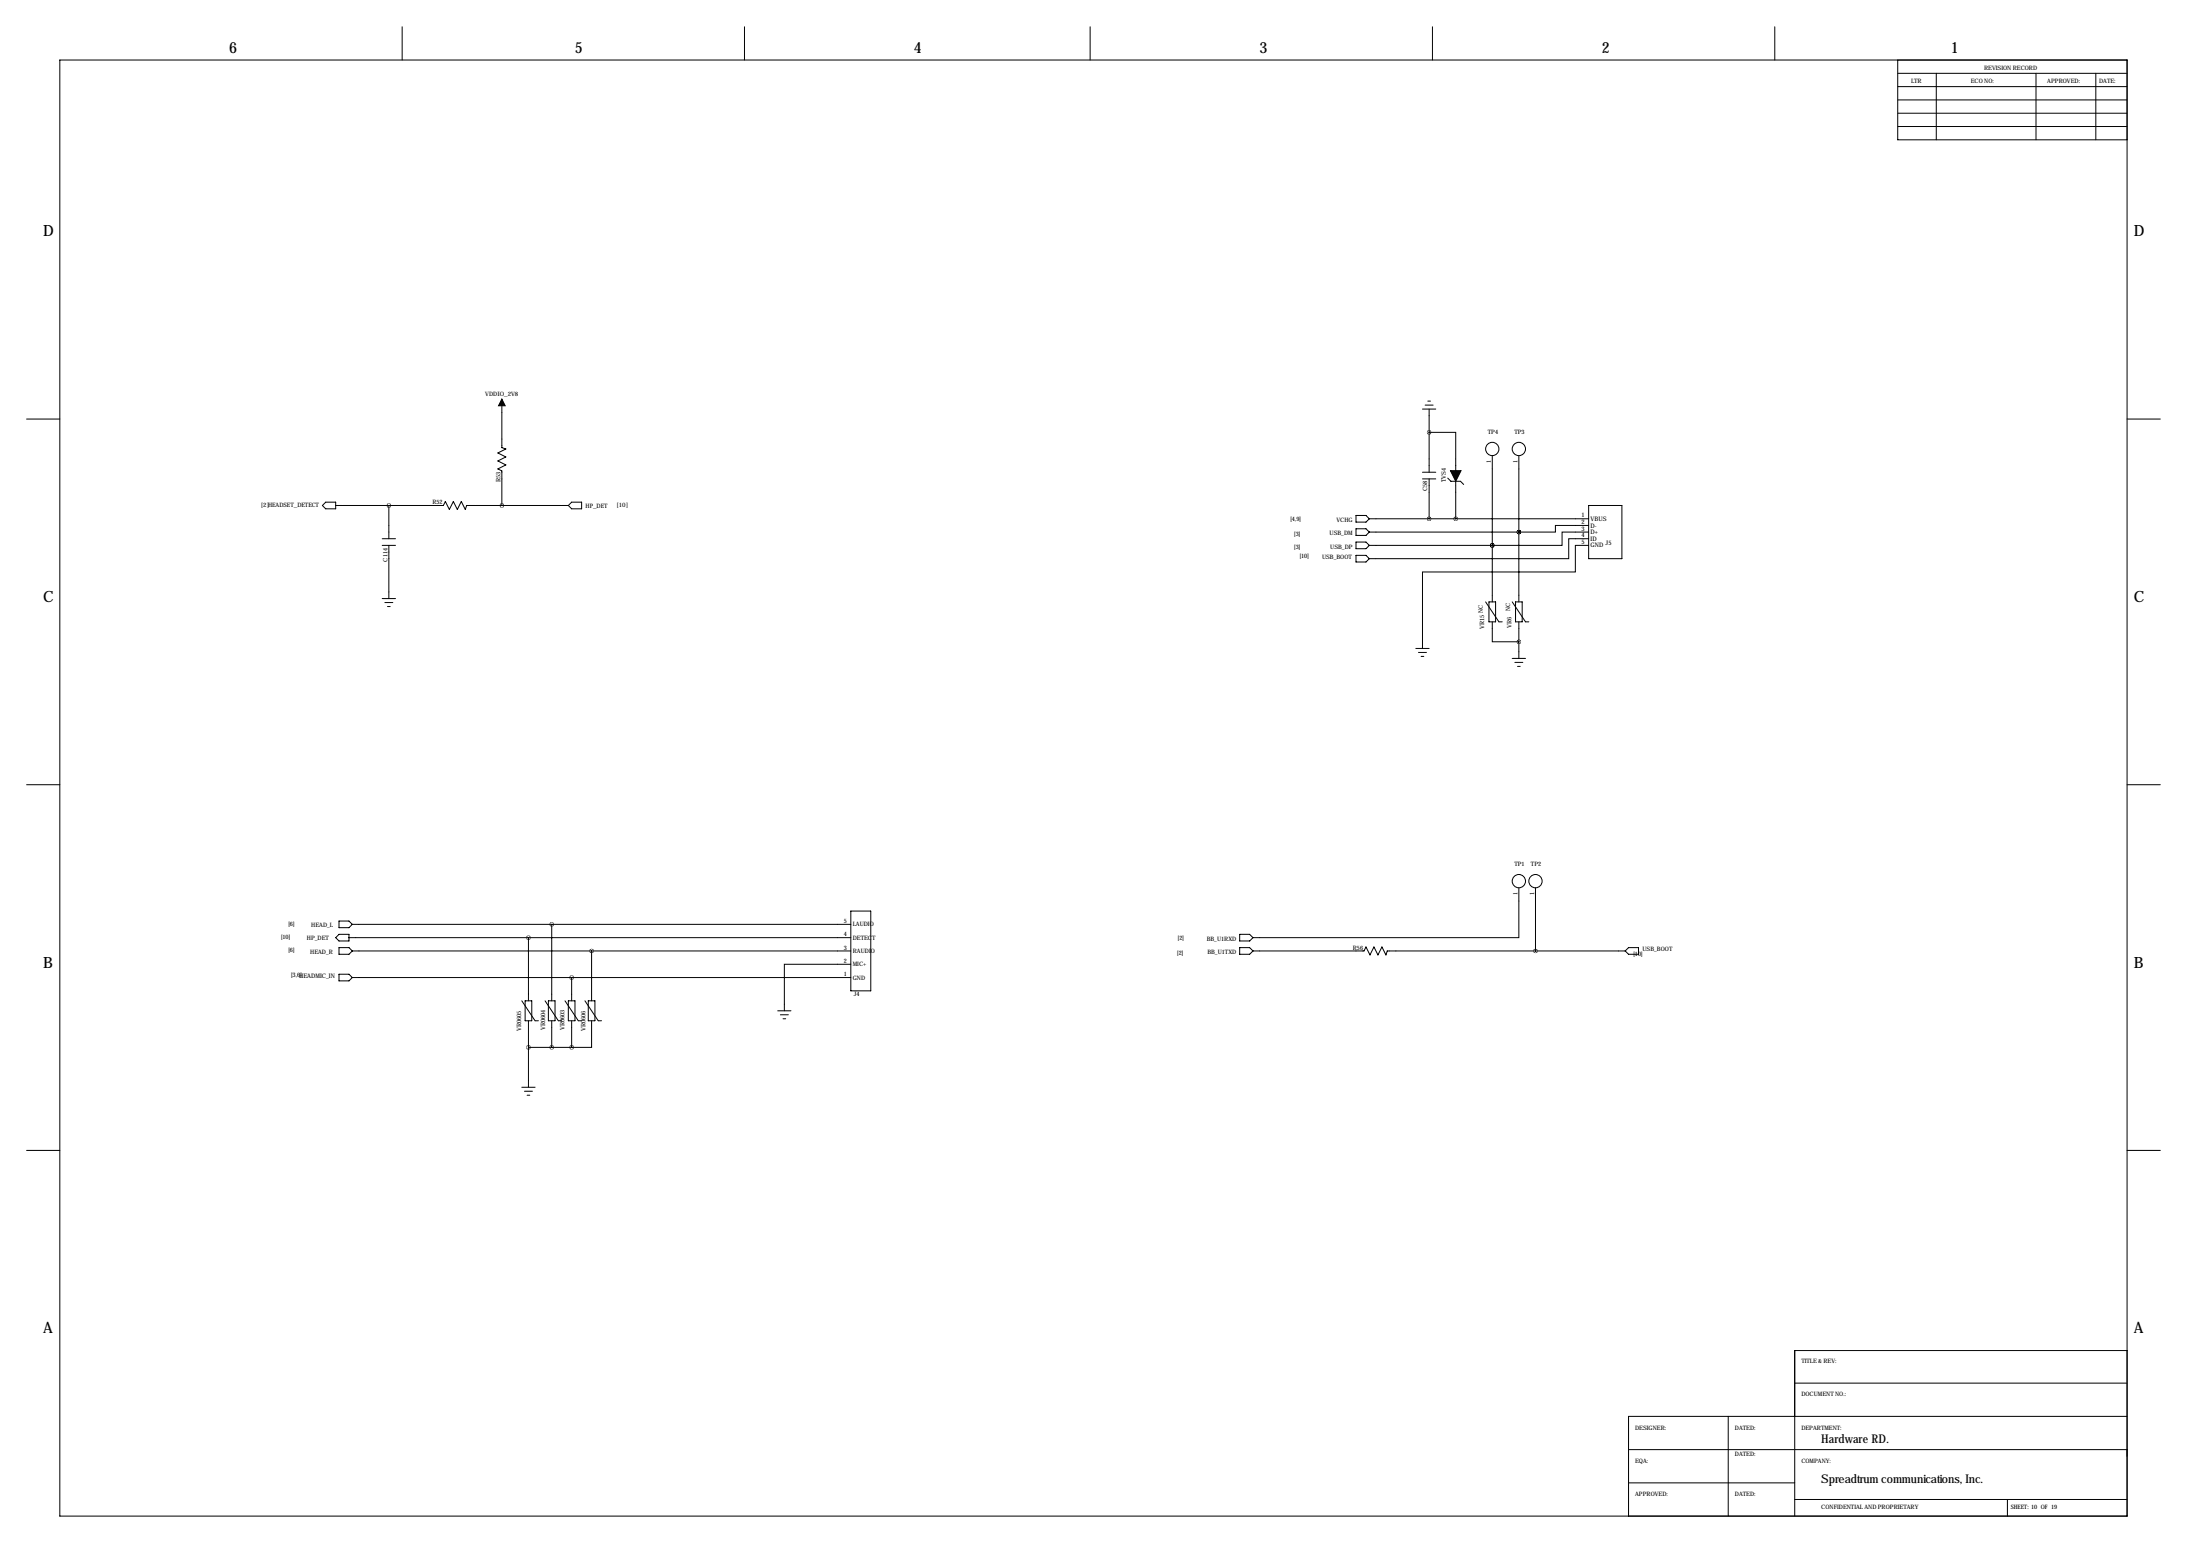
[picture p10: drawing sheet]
<svg xmlns="http://www.w3.org/2000/svg" width="841mm" height="594mm" viewBox="0 0 841 594" stroke-linecap="round" stroke-linejoin="round" font-family="sans-serif">
<g fill="none" stroke="#000" stroke-width=".38">
<path d="M153.7 10.2v12.7M284.5 10.2v12.7M416.6 10.2v12.7M547.4 10.2v12.7M678.2 10.2v12.7M22.9 22.9h789.9v556.3h-789.9zM725.2 38.2h87.6M725.2 22.9v30.5h87.6M725.2 33.1h87.6M725.2 28h87.6M739.9 28v25.4M778 28v25.4"/>
<path d="M800.9 28v25.4M725.2 48.3h87.6M725.2 43.3h87.6M191.8 152.5v18.5l1.5 .5-3.1 1.5 3.1 1.6-3.1 1.5 3.1 1.5-3.1 1.5 1.6 .8v13.2M543.6 156.3h5M544.6 154.8h3M545.6 153.2h1M546.1 156.3v24.1M10.2 160.1h12.7M546.1 165.2h10.2v14.6M570.2 174.1v55.8M580.4 174.1v55.8"/>
<path d="M812.8 160.1h12.7M123.2 193.1l1.3-1.3h3.8v2.6h-3.8zM128.3 193.1h41.1l.8-1.5 1.5 3 1.5-3 1.6 3 1.5-3 1.5 3 .5-1.5h38.9M148.6 193.1v12.7M217.2 193.1l1.2-1.3h3.8v2.6h-3.8zM518.2 196.9h3.8l1.2 1.3-1.2 1.3h-3.8zM523.2 198.2h83.9M543.6 183h5M543.6 180.4h5M546.1 183v15.2M553.2 182.6l1.2 1.3h3.7l1.2 1.2M556.3 183.9v1.5"/>
<path d="M556.3 185.5v12.7M607.1 193.1h12.7v20.3h-12.7zM146 208.4h5.1M146 205.8h5.1M148.6 208.4v20.3M518.2 202h3.8l1.2 1.3-1.2 1.2h-3.8zM518.2 207.1h3.8l1.2 1.3-1.2 1.2h-3.8zM518.2 212.2h3.8l1.2 1.2-1.2 1.3h-3.8zM523.2 208.4h47M523.2 203.3h57.2M570.2 208.4h.1M580.4 203.3h.1"/>
<path d="M607.1 200.7h-12.7v2.6h-14M607.1 203.3h-10.2v5.1h-26.7M607.1 205.8h-7.7v7.6h-76.2M607.1 208.4h-5.1v10.1h-58.4v29.2M146 228.7h5.1M147.1 230.2h3M148.1 231.7h1M567.7 229.9l5.1 7.7h1.2M569 229.9h2.5v7.7h-2.5zM570.2 237.6v7.6h10.2M577.8 229.9l5.1 7.7h1.3M579.1 229.9h2.6v7.7h-2.6z"/>
<path d="M580.4 237.6v13.9M541 247.7h5.1M542 249.2h3.1M543.1 250.8h1M577.8 251.5h5.1M578.9 253.1h3M579.9 254.6h1M10.2 299.8h12.7M812.8 299.8h12.7M580.4 339.2v19h-101.6M586.7 339.2v24.1M129.5 351.9h3.8l1.3 1.2-1.3 1.3h-3.8z"/>
<path d="M129.5 356.9h3.8v2.6h-3.8l-1.2-1.3zM133.3 358.2h191.8M134.6 353.1h190.5M201.9 358.2v24.1M210.8 353.1v29.2M325.1 348.1h7.6v30.4h-7.6zM473.7 356.9h3.8l1.3 1.3-1.3 1.3h-3.8zM129.5 362h3.8l1.3 1.3-1.3 1.3h-3.8zM129.5 372.2h3.8l1.3 1.3-1.3 1.2h-3.8zM134.6 363.3h190.5M134.6 373.5h190.5M218.4 373.5v8.8"/>
<path d="M226.1 363.3v19M325.1 368.4h-25.4v17.8M473.7 362h3.8l1.3 1.3-1.3 1.3h-3.8zM478.8 363.3h42.4l.8-1.5 1.5 3 1.5-3 1.5 3 1.6-3 1.5 3 .5-1.5h90.9M622.3 362h3.8v2.6h-3.8l-1.3-1.3zM199.4 382.3l5.1 7.7h1.2M200.7 382.3h2.5v7.7h-2.5zM201.9 390v25.4M208.3 382.3l5.1 7.7h1.2M209.5 382.3h2.6v7.7h-2.6zM210.8 390v10.1M215.9 382.3l5.1 7.7h1.2"/>
<path d="M217.2 382.3h2.5v7.7h-2.5zM218.4 390v10.1M223.5 382.3l5.1 7.7h1.3M224.8 382.3h2.5v7.7h-2.5zM226.1 390v10.1h-7.7M297.2 386.2h5.1M298.2 387.7h3M299.2 389.2h1M199.4 415.4h5.1M200.4 416.9h3.1M201.4 418.4h1M201.9 400.1h16.5"/>
<path d="M10.2 439.5h12.7M812.8 439.5h12.7M812.8 515.9h-127v63.3M685.8 528.4h127M622.3 553.8h63.2M660.4 541.1v38.1M685.8 553.8h127M812.8 541.1h-190.5v38.1M622.3 566.5h63.5M685.8 572.8h127M767.1 572.8v6.4"/>
<circle cx="570.2" cy="171.5" r="2.54"/>
<circle cx="580.4" cy="171.5" r="2.54"/>
<circle cx="580.4" cy="336.6" r="2.54"/>
<circle cx="586.7" cy="336.6" r="2.54"/>
</g>
<path d="M191.8 152.5l1.2 2.5h-2.5zM554.2 179.8h4.1l-2 4.1z" fill="#000" stroke="#000" stroke-width=".38"/>
<path d="M148.5 193.1a.05 .05 0 0 0 .1 0 .05 .05 0 0 0-.1 0zM191.7 193.1a.05 .05 0 0 0 .1 0 .05 .05 0 0 0-.1 0zM546 198.2a.1 .1 0 0 0 .2 0 .1 .1 0 0 0-.2 0zM570.2 208.4a.05 .05 0 0 0 .1 0 .05 .05 0 0 0-.1 0zM580.3 245.2a.05 .05 0 0 0 .1 0 .05 .05 0 0 0-.1 0zM580.3 203.3a.05 .05 0 0 0 .1 0 .05 .05 0 0 0-.1 0zM546 165.2a.1 .1 0 0 0 .2 0 .1 .1 0 0 0-.2 0zM556.2 198.2a.05 .05 0 0 0 .1 0 .05 .05 0 0 0-.1 0zM580.3 203.3a.05 .05 0 0 0 .1 0 .05 .05 0 0 0-.1 0zM570.2 208.4a.05 .05 0 0 0 .1 0 .05 .05 0 0 0-.1 0zM226 363.3a.06 .06 0 0 0 .1 0 .06 .06 0 0 0-.1 0zM210.8 400.1a.05 .05 0 0 0 .1 0 .05 .05 0 0 0-.1 0zM210.8 353.1a.05 .05 0 0 0 .1 0 .05 .05 0 0 0-.1 0zM218.4 400.1a.06 .06 0 0 0 .1 0 .06 .06 0 0 0-.1 0zM201.9 400.1a.05 .05 0 0 0 .1 0 .05 .05 0 0 0-.1 0zM201.9 358.2a.05 .05 0 0 0 .1 0 .05 .05 0 0 0-.1 0zM586.7 363.3a.05 .05 0 0 0 .1 0 .05 .05 0 0 0-.1 0zM218.4 373.5a.06 .06 0 0 0 .1 0 .06 .06 0 0 0-.1 0z" fill="#000" stroke="#000" stroke-width="1.5"/>
<g font-size="5.9">
<text x="87.6" y="20.4">6</text>
<text x="219.7" y="20.4">5</text>
<text x="349.2" y="20.4">4</text>
<text x="481.3" y="20.4">3</text>
<text x="612.1" y="20.4">2</text>
<text x="745.5" y="20.4">1</text>
<text x="16.5" y="90.2">D</text>
<text x="815.3" y="90.2">D</text>
<text x="16.5" y="229.9">C</text>
<text x="815.3" y="229.9">C</text>
<text x="16.5" y="369.6">B</text>
<text x="815.3" y="369.6">B</text>
<text x="16.5" y="509.3">A</text>
<text x="815.3" y="509.3">A</text>
</g>
<g font-size="4.6">
<text x="696" y="551.3">Hardware RD.</text>
<text x="696" y="566.5">Spreadtrum communications, Inc.</text>
</g>
<g font-size="2.4">
<text x="604.3" y="197.7">1</text>
<text x="604.3" y="200.2">2</text>
<text x="604.3" y="202.8">3</text>
<text x="607.8" y="199">VBUS</text>
<text x="607.8" y="201.5">D-</text>
<text x="604.3" y="205.3">4</text>
<text x="604.3" y="207.8">5</text>
<text x="607.8" y="204.1">D+</text>
<text x="607.8" y="206.6">ID</text>
<text x="607.8" y="209.1">GND</text>
<text x="613.5" y="208.4">J5</text>
<text x="111.2" y="373.3">[3,6]HEADMIC_IN</text>
</g>
<g font-size="2.3">
<text x="758.2" y="26.7">REVISION RECORD</text>
<text x="730.2" y="31.8">LTR</text>
<text x="753.1" y="31.8">ECO NO:</text>
<text x="782.3" y="31.8">APPROVED:</text>
<text x="802.1" y="31.8">DATE:</text>
<text x="185.4" y="151.2">VDDIO_2V8</text>
<text x="568.5" y="165.7">TP4</text>
<text x="578.7" y="165.7">TP3</text>
<text x="569.7" y="176.8" transform="rotate(-90 569.7 176.8)">1</text>
<text x="579.9" y="176.8" transform="rotate(-90 579.9 176.8)">1</text>
<text x="191.3" y="184.1" transform="rotate(-90 191.3 184.1)">R53</text>
<text x="552.4" y="184.3" transform="rotate(-90 552.4 184.3)">TVS4</text>
<text x="545.3" y="187.7" transform="rotate(-90 545.3 187.7)">C58</text>
<text x="99.7" y="193.8">[2]HEADSET_DETECT</text>
<text x="165.2" y="192.6">R52</text>
<text x="223.8" y="194.1">HP_DET</text>
<text x="235.6" y="193.7">[10]</text>
<text x="493.1" y="199.2">[4,9]</text>
<text x="510.7" y="199.5">VCHG</text>
<text x="494.6" y="204.8">[3]</text>
<text x="494.6" y="209.6">[3]</text>
<text x="508.1" y="204.5">USB_DM</text>
<text x="508.3" y="209.6">USB_DP</text>
<text x="148.1" y="214.5" transform="rotate(-90 148.1 214.5)">C114</text>
<text x="496.7" y="213.2">[10]</text>
<text x="505.2" y="213.4">USB_BOOT</text>
<text x="577.1" y="233.6" transform="rotate(-90 577.1 233.6)">NC</text>
<text x="577.6" y="239.9" transform="rotate(-90 577.6 239.9)">VR6</text>
<text x="567.2" y="240.3" transform="rotate(-90 567.2 240.3)">VR15 NC</text>
<text x="578.7" y="330.8">TP1</text>
<text x="585" y="330.8">TP2</text>
<text x="579.9" y="341.9" transform="rotate(-90 579.9 341.9)">1</text>
<text x="586.2" y="341.9" transform="rotate(-90 586.2 341.9)">1</text>
<text x="110.3" y="353.6">[6]</text>
<text x="322.4" y="352.6">5</text>
<text x="325.9" y="353.9">LAUDIO</text>
<text x="107.4" y="358.7">[10]</text>
<text x="117.3" y="359.2">HP_DET</text>
<text x="119" y="354.1">HEAD_L</text>
<text x="322.4" y="357.7">4</text>
<text x="325.9" y="359">DETECT</text>
<text x="450.1" y="359">[2]</text>
<text x="461.1" y="359.5">BB_U1RXD</text>
<text x="110.3" y="363.8">[6]</text>
<text x="118.6" y="364.3">HEAD_R</text>
<text x="322.4" y="362.8">3</text>
<text x="325.9" y="364.1">RAUDIO</text>
<text x="449.9" y="364.8">[2]</text>
<text x="461.4" y="364.6">BB_U1TXD</text>
<text x="516.9" y="362.8">R56</text>
<text x="624.2" y="365.3">[10]</text>
<text x="627.6" y="363.3">USB_BOOT</text>
<text x="322.4" y="367.9">2</text>
<text x="325.9" y="369.1">MIC+</text>
<text x="322.4" y="372.9">1</text>
<text x="325.9" y="374.2">GND</text>
<text x="326.3" y="380.6">J4</text>
<text x="199.1" y="393.8" transform="rotate(-90 199.1 393.8)">VR0605</text>
<text x="208.3" y="393.6" transform="rotate(-90 208.3 393.6)">VR0604</text>
<text x="215.6" y="393.6" transform="rotate(-90 215.6 393.6)">VR0603</text>
<text x="223.8" y="393.8" transform="rotate(-90 223.8 393.8)">VR0606</text>
<text x="688.3" y="520.8">TITLE &amp; REV:</text>
<text x="688.3" y="533.5">DOCUMENT NO.:</text>
<text x="624.8" y="546.2">DESIGNER:</text>
<text x="662.9" y="546.2">DATED:</text>
<text x="688.3" y="546.2">DEPARTMENT:</text>
<text x="662.9" y="556.3">DATED:</text>
<text x="624.8" y="558.9">EQA:</text>
<text x="688.3" y="558.9">COMPANY:</text>
<text x="624.8" y="571.6">APPROVED:</text>
<text x="662.9" y="571.6">DATED:</text>
<text x="696" y="576.7">CONFIDENTIAL AND PROPRIETARY</text>
<text x="768.3" y="576.7">SHEET: 10 OF 19</text>
</g>
</svg>
